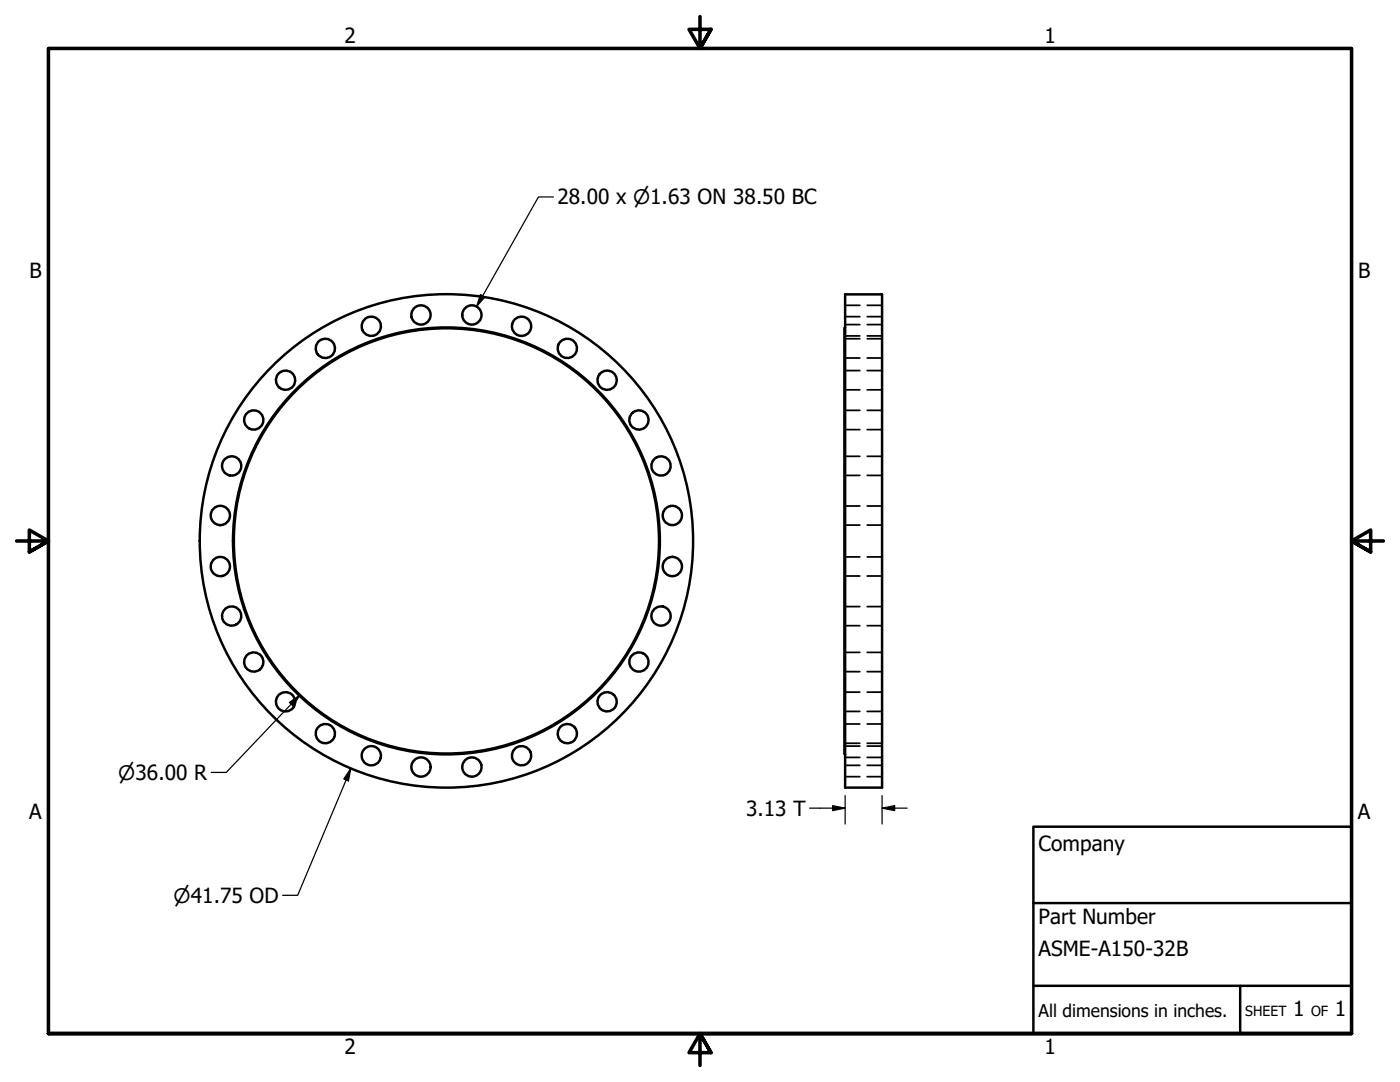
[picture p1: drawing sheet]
<svg xmlns="http://www.w3.org/2000/svg" width="279mm" height="216mm" viewBox="0 0 279 216" stroke-linecap="round" stroke-linejoin="round" font-family="sans-serif">
<!-- layer: Visible (ANSI) -->
<g fill="none" stroke="#000" stroke-width=".49">
<path d="M168.7 58.7h7.3v98.5h-7.3zM168.7 65.4l-.2 .1v84.9l.2 .1"/>
<circle cx="57" cy="75.9" r="1.92"/>
<circle cx="64.9" cy="69.5" r="1.92"/>
<circle cx="74.1" cy="65.1" r="1.92"/>
<circle cx="84" cy="62.8" r="1.92"/>
<circle cx="94.2" cy="62.8" r="1.92"/>
<circle cx="104.1" cy="65.1" r="1.92"/>
<circle cx="113.2" cy="69.5" r="1.92"/>
<circle cx="121.2" cy="75.9" r="1.92"/>
<circle cx="46.2" cy="93" r="1.92"/>
<circle cx="50.6" cy="83.8" r="1.92"/>
<circle cx="127.5" cy="83.8" r="1.92"/>
<circle cx="131.9" cy="93" r="1.92"/>
<circle cx="44" cy="113" r="1.92"/>
<circle cx="44" cy="102.9" r="1.92"/>
<circle cx="89.1" cy="107.9" r="42.4"/>
<circle cx="89.1" cy="107.9" r="42.6"/>
<circle cx="89.1" cy="107.9" r="49.2"/>
<circle cx="134.2" cy="113" r="1.92"/>
<circle cx="134.2" cy="102.9" r="1.92"/>
<circle cx="46.2" cy="122.9" r="1.92"/>
<circle cx="50.6" cy="132.1" r="1.92"/>
<circle cx="127.5" cy="132.1" r="1.92"/>
<circle cx="131.9" cy="122.9" r="1.92"/>
<circle cx="57" cy="140" r="1.92"/>
<circle cx="64.9" cy="146.4" r="1.92"/>
<circle cx="74.1" cy="150.8" r="1.92"/>
<circle cx="84" cy="153.1" r="1.92"/>
<circle cx="94.2" cy="153.1" r="1.92"/>
<circle cx="104.1" cy="150.8" r="1.92"/>
<circle cx="113.2" cy="146.4" r="1.92"/>
<circle cx="121.2" cy="140" r="1.92"/>
</g>
<!-- layer: Hidden (ANSI) -->
<g fill="none" stroke="#000" stroke-width=".35">
<path d="M168.7 67h2.9M168.7 63.2h2.9M168.7 71.4h2.9M168.7 67.6h2.9M168.7 77.8h2.9M168.7 73.9h2.9M168.7 64.8h2.9M168.7 60.9h2.9M173.1 67h2.9M173.1 63.2h2.9M173.1 71.4h2.9M173.1 67.6h2.9"/>
<path d="M173.1 77.8h2.9M173.1 73.9h2.9M173.1 64.8h2.9M173.1 60.9h2.9M168.7 85.7h2.9M168.7 81.9h2.9M168.7 94.9h2.9M168.7 91.1h2.9M173.1 85.7h2.9M173.1 81.9h2.9M173.1 94.9h2.9M173.1 91.1h2.9"/>
<path d="M168.7 104.8h2.9M168.7 101h2.9M168.7 114.9h2.9M168.7 111.1h2.9M173.1 104.8h2.9M173.1 101h2.9M173.1 114.9h2.9M173.1 111.1h2.9M168.7 124.8h2.9M168.7 121h2.9M168.7 134h2.9M168.7 130.2h2.9"/>
<path d="M168.7 138.1h2.9M173.1 124.8h2.9M173.1 121h2.9M173.1 134h2.9M173.1 130.2h2.9M173.1 138.1h2.9M168.7 142h2.9M168.7 148.3h2.9M168.7 144.5h2.9M168.7 152.7h2.9M168.7 148.9h2.9M168.7 155h2.9"/>
<path d="M168.7 151.1h2.9M173.1 142h2.9M173.1 148.3h2.9M173.1 144.5h2.9M173.1 152.7h2.9M173.1 148.9h2.9M173.1 155h2.9M173.1 151.1h2.9"/>
</g>
<!-- layer: Border (ANSI) -->
<path d="M139.7 3.3v6.4l-2.2-3.8h4.4l-2.2 3.8 2.2-3.8M3.3 107.9h6.4l-3.8-2.1v4.3l3.8-2.2-3.8 2.2M276.1 107.9h-6.4l3.8-2.1v4.3l-3.8-2.2 3.8 2.2M9.7 206.2v-196.5h260v196.5h-260h260M141.9 210l-2.2-3.8 2.2 3.8h-4.4l2.2-3.8v6.4" fill="none" stroke="#000" stroke-width=".71"/>
<!-- layer: Title (ANSI) -->
<path d="M206.2 165h63.5v41.2h-63.5zM206.2 196.7h63.5M206.2 180.2h63.5M247.5 196.7v9.5" fill="none" stroke="#000" stroke-width=".49"/>
<!-- layer: Dimension (ANSI) -->
<path d="M110.5 39.3h-3l-12.4 21.9M95.9 58.8l.9 .5-1.7 1.9zM59.8 138.7l-14.6 15.4h-3M57.7 140.2l2.1-1.5-1.3 2.2zM70 153.3l-.5 2.5-.9-.4zM70 153.3l-10.6 25.3h-3M168.7 158.8v5.6M176 158.8v5.6M161.6 161.3h7.1M166.2 160.8l2.5 .5-2.5 .4zM176 161.3l2.5-.5v.9zM176 161.3h5" fill="none" stroke="#000" stroke-width=".25"/>
<g fill="#000">
<path d="M95.9 58.8l.9 .5-1.7 1.9z" fill-rule="evenodd"/>
<path d="M57.7 140.2l2.1-1.5-1.3 2.2z" fill-rule="evenodd"/>
<path d="M70 153.3l-.5 2.5-.9-.4z" fill-rule="evenodd"/>
<path d="M166.2 160.8l2.5 .5-2.5 .4z" fill-rule="evenodd"/>
<path d="M176 161.3l2.5-.5v.9z" fill-rule="evenodd"/>
</g>
<g font-size="4.2">
<text x="68.7" y="8.6">2</text>
<text x="208.4" y="8.6">1</text>
<text x="111.2" y="40.8">28.00 x ⌀1.63 ON 38.50 BC</text>
<text x="5.9" y="55.5">B</text>
<text x="271" y="55.5">B</text>
<text x="5.8" y="163.4">A</text>
<text x="148.9" y="162.8">3.13 T</text>
<text x="271" y="163.4">A</text>
<text x="207.3" y="169.8">Company</text>
<text x="207.3" y="184.4">Part Number</text>
<text x="207.3" y="190.7">ASME-A150-32B</text>
<text x="258.1" y="202.8">1</text>
<text x="266.4" y="202.8">1</text>
<text x="68.7" y="210.3">2</text>
<text x="208.4" y="210.3">1</text>
</g>
<g font-size="4">
<text x="23.6" y="155.6">⌀36.00 R</text>
<text x="34.6" y="180.1">⌀41.75 OD</text>
</g>
<text font-size="3.5" x="207.3" y="202.9">All dimensions in inches.</text>
<g font-size="2.8">
<text x="248.5" y="202.8">SHEET</text>
<text x="261.7" y="202.8">OF</text>
</g>
</svg>
